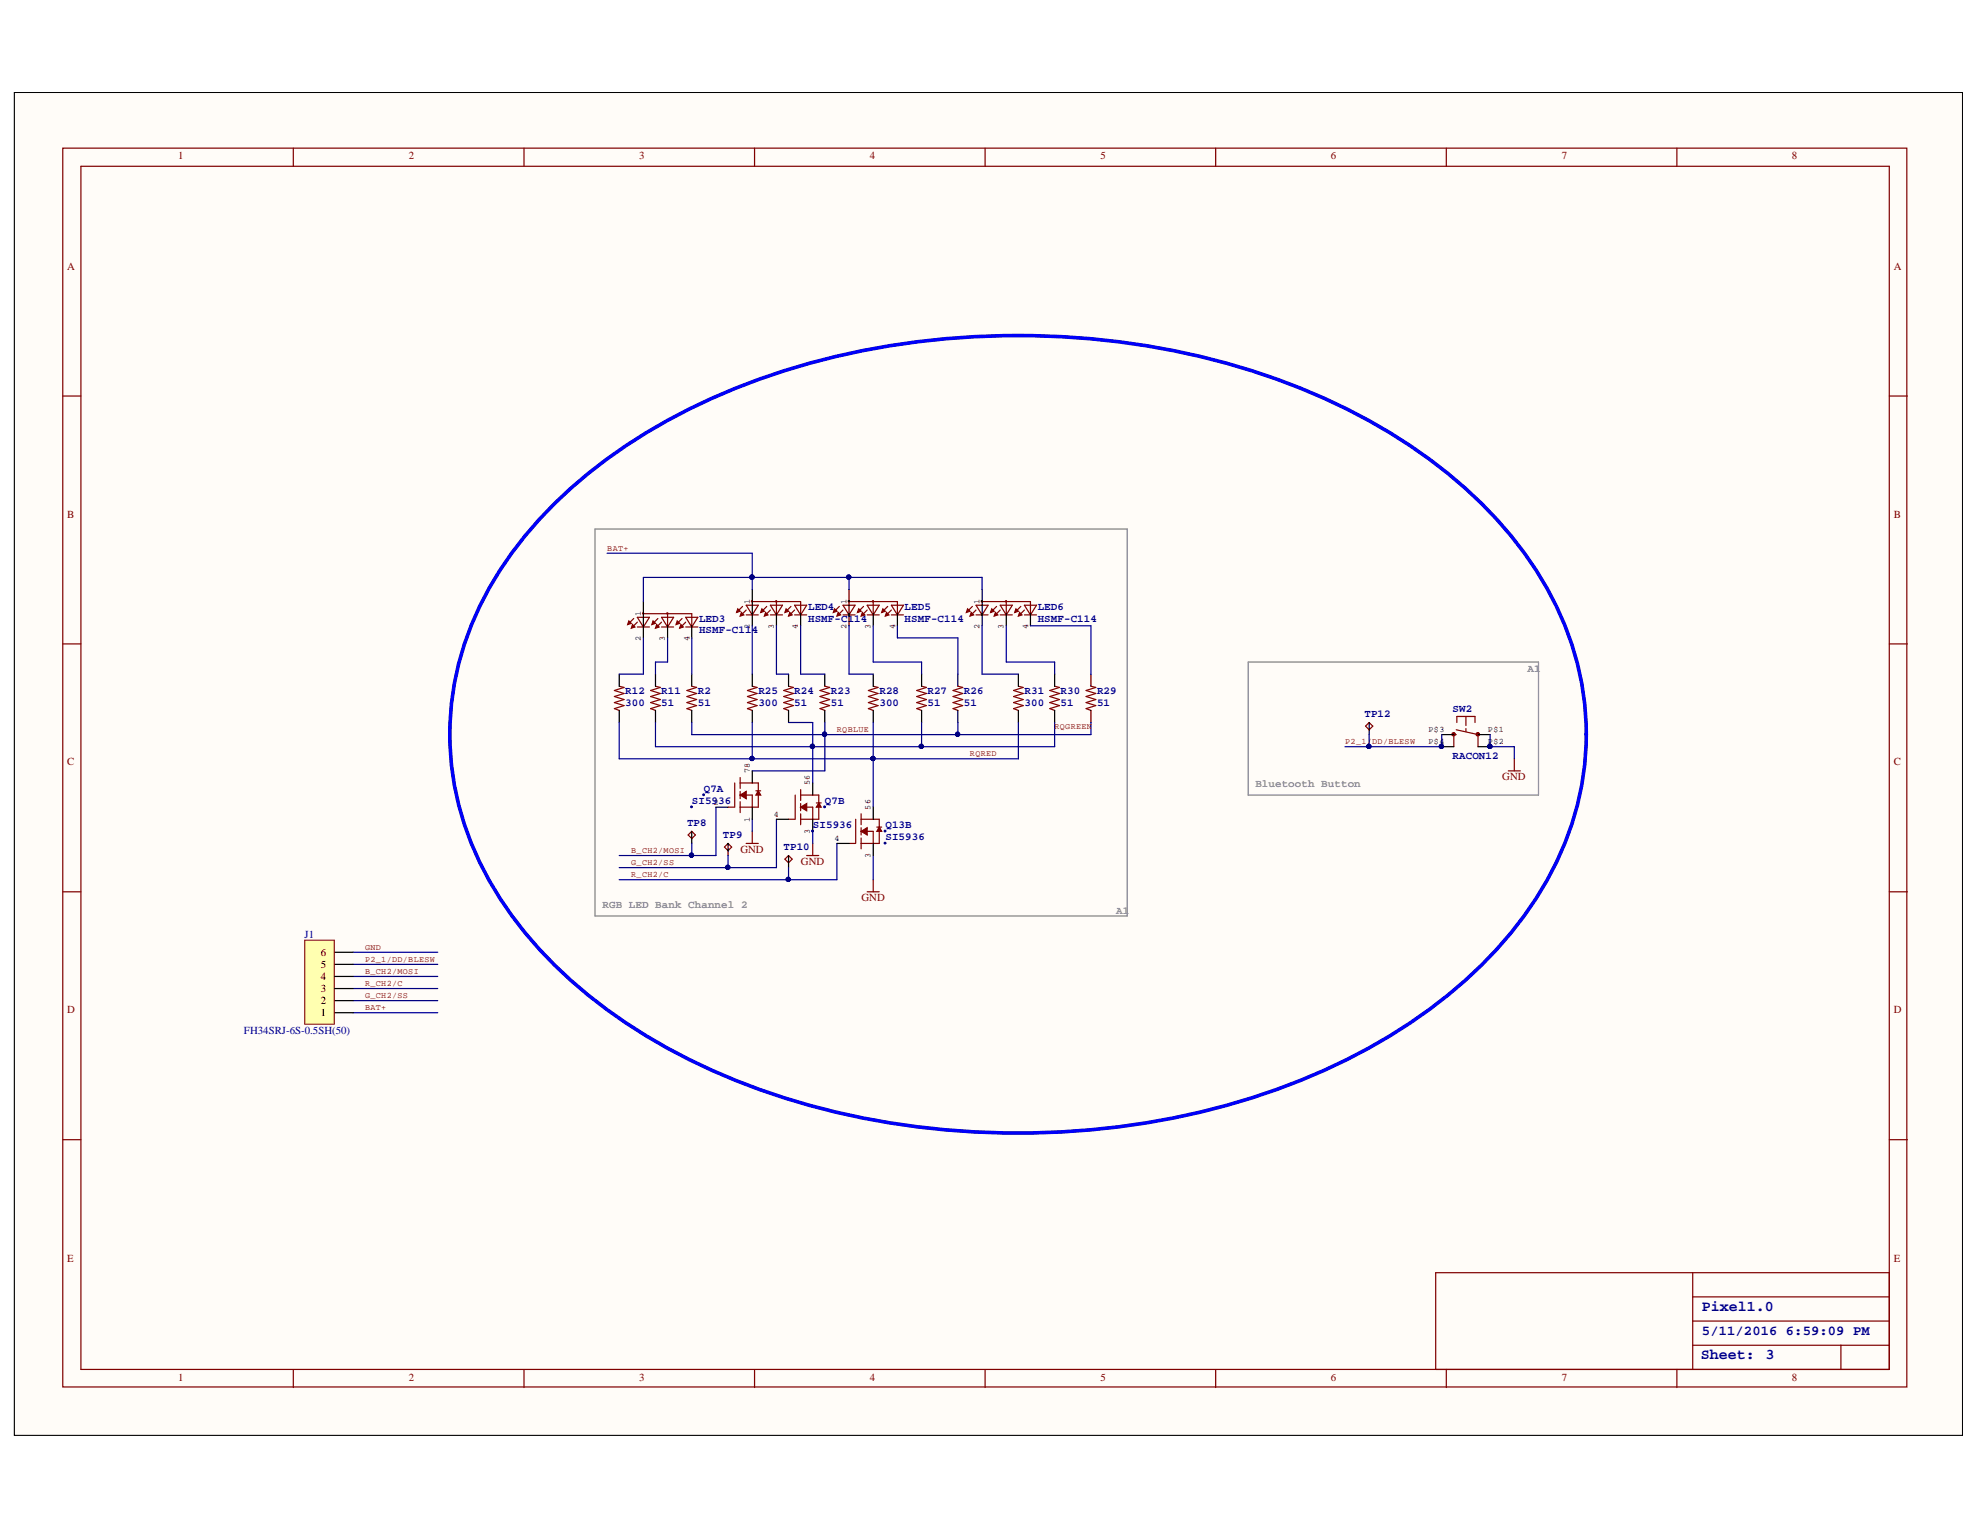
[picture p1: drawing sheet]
# Altium project Pixel1.0_1.PrjPcb
1 sheet, 24 parts. Net scope: global (net labels, ports and power ports of the same name join across sheets).
Board files: Pixel1.0_1.PcbDoc, step.PcbDoc

## Sheet Pixel1.0_2.SchDoc: Pixel1.0
size 409 x 282 mm; Date: 5/11/2016 6:59:09 PM; SheetNumber: 3

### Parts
J1  FH34SRJ-6S-0.5SH(50)  [59453061110ECHLF]
LED3  HSMF-C114  [HSMFC114]
LED4  HSMF-C114  [HSMFC114]
LED5  HSMF-C114  [HSMFC114]
LED6  HSMF-C114  [HSMFC114]
Q7  SI5936  [1206-8CHIP-FET]  (parts A,B of 2)
Q13  SI5936  [1206-8CHIP-FET]  (part B of 2)
R2  51  [R0201]
R11  51  [R0201]
R12  300  [R0201]
R23  51  [R0201]
R24  51  [R0201]
R25  300  [R0201]
R26  51  [R0201]
R27  51  [R0201]
R28  300  [R0201]
R29  51  [R0201]
R30  51  [R0201]
R31  300  [R0201]
SW2  RACON12  [RACON12]
TP8  TPTP06R  [TP06R]  (value not drawn)
TP9  TPTP06R  [TP06R]  (value not drawn)
TP10  TPTP06R  [TP06R]  (value not drawn)
TP12  TPTP06R  [TP06R]  (value not drawn)

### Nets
GND: J1.6 Q7.1(S1) Q7.3(S2) Q13.3(S2) SW2.P$1(P) SW2.P$2(P)
B_CH2/MOSI: J1.4 Q7.2(G1) TP8.TP
BAT+: J1.1 LED3.1(A) LED4.1(A) LED5.1(A) LED6.1(A)
G_CH2/SS: J1.2 Q7.4(G2) TP9.TP
P2_1/DD/BLESW: J1.5 SW2.P$3(S) SW2.P$4(S) TP12.TP
R_CH2/C: J1.3 Q13.4(G2) TP10.TP
RQBLUE: Q7.78(D1) R2.1 R23.1 R26.1 R29.1
RQGREEN: Q7.56(D2) R11.1 R24.1 R27.1 R30.1
RQRED: Q13.56(D2) R12.1 R25.1 R28.1 R31.1
NetLED3_2: LED3.2(RED) R12.2
NetLED3_3: LED3.3(GREEN) R11.2
NetLED3_4: LED3.4(BLUE) R2.2
NetLED4_2: LED4.2(RED) R25.2
NetLED4_3: LED4.3(GREEN) R24.2
NetLED4_4: LED4.4(BLUE) R23.2
NetLED5_2: LED5.2(RED) R28.2
NetLED5_3: LED5.3(GREEN) R27.2
NetLED5_4: LED5.4(BLUE) R26.2
NetLED6_2: LED6.2(RED) R31.2
NetLED6_3: LED6.3(GREEN) R30.2
NetLED6_4: LED6.4(BLUE) R29.2

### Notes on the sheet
- A1
- Bluetooth Button
- RGB LED Bank Channel 2
- Pixel1.0
- 5/11/2016 6:59:09 PM
- Sheet:
- 3
